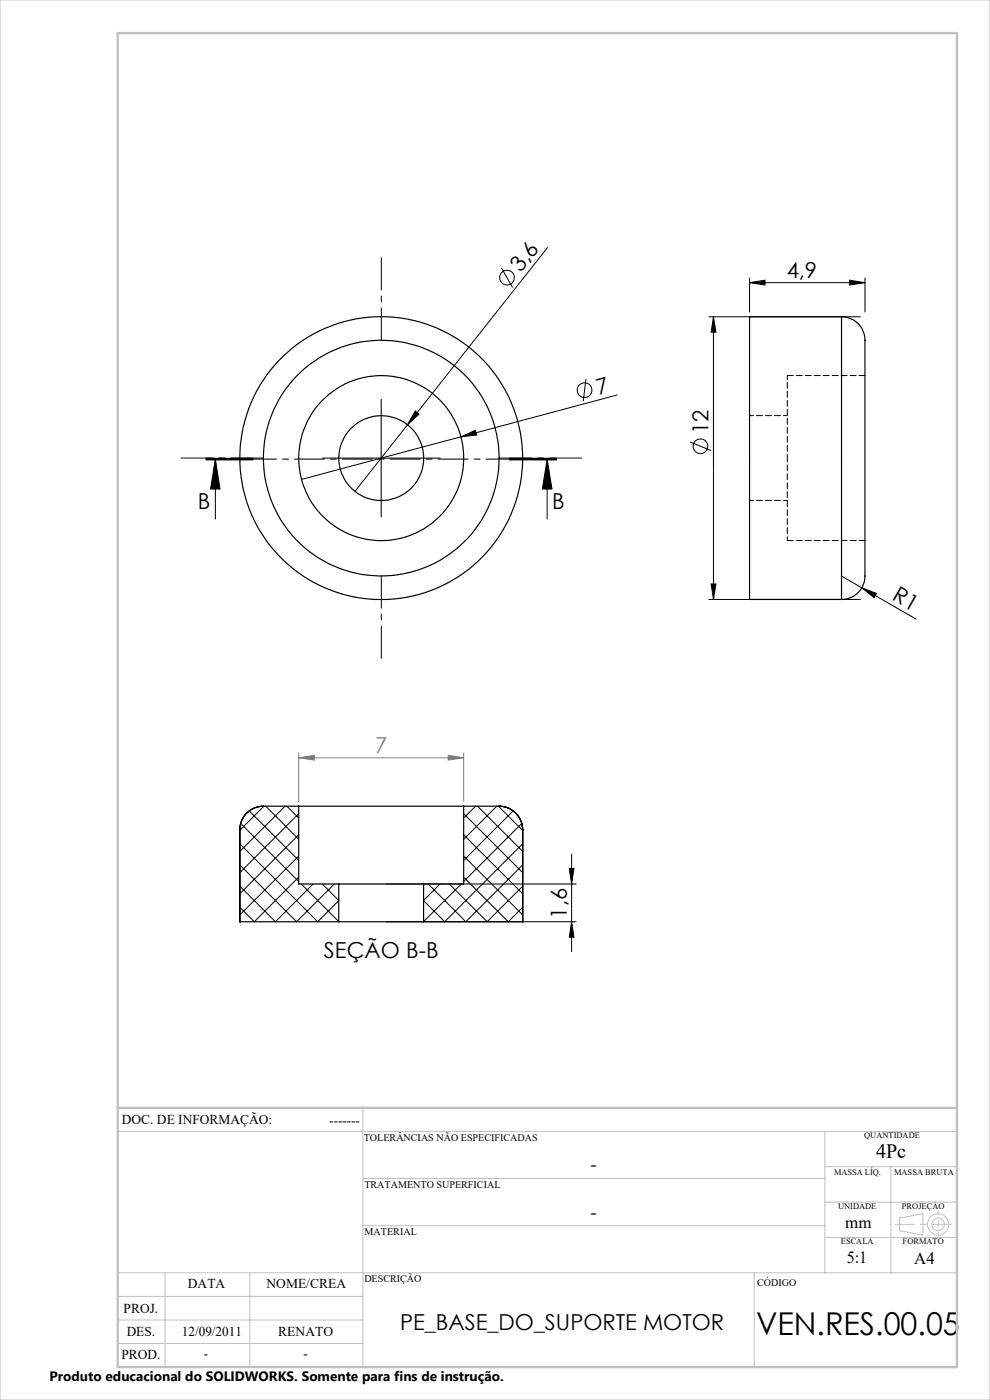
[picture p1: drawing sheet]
<svg xmlns="http://www.w3.org/2000/svg" width="210mm" height="297mm" viewBox="0 0 210 297" stroke-linecap="round" stroke-linejoin="round" font-family="sans-serif">
<g fill="none" stroke="#000" stroke-width=".21">
<path d="M106.4 56.8l2.3 4.2M116.1 52.5l-29.7 37.6M159 60l3.3-.6v1.1zM159 59v7.2M159 60h24.5M180.2 59.4l3.3 .6-3.3 .5zM183.5 59v7.2M150.4 67.2h32.1M151.3 67.2v60M151.3 67.2l.6 3.3h-1.1zM43.7 97.6h10zM43.7 97.4h10"/>
<path d="M43.7 97.2h10M45.7 97.4l1 6.3h-2zM45.7 97.4v12.7M68.4 97.2h25M80.9 84.7v25M86.4 90.1l-11.1 14.1M88.1 87.2l.8 .6-2.5 2.3zM97.8 92.7l3-1.4 .3 1zM108.1 97.4h10M108.1 97.2h10M108.1 97.6h10M116.1 97.4l1 6.3h-2.1z"/>
<path d="M116.1 97.4v12.7M124.3 80.4l-.6 4.7M131 83.8l-67 17.9M146.4 93.8l4.4 1.8M150.4 127.2h32.1M150.8 123.9h1.1l-.6 3.3zM178.5 122.2l4.3 2.5M182.8 124.7l3.1 1.2-.5 .9zM182.8 124.7l11.5 6.6M81.9 187.5h40.3M81.9 195.5h40.3M120.8 184.2h.9l-.5 3.3z"/>
<path d="M121.2 181.2v20.7M121.2 195.5l.5 3.3h-.9z"/>
<circle cx="107.5" cy="58.9" r="1.56"/>
<circle cx="124" cy="82.8" r="1.55"/>
<circle cx="148.6" cy="94.7" r="1.55"/>
</g>
<g fill="none" stroke="#c0c0c0" stroke-width=".21">
<path d="M0 0h210v297h-210zM77 235v55M25 240h178M77 250h98M175 240v30M175 255h28M175 247.5h28M189 247.5v22.5M190.8 258.4l5-.9v4.5l-5-.9zM25 275h52M25 270h178M35 270v20"/>
<path d="M53 270v20M77 260h98M160 270v20M175 262.5h28M25 285h52M25 280h52"/>
<circle cx="199" cy="259.7" r="1.34"/>
<circle cx="199" cy="259.7" r="2.25"/>
</g>
<path d="M63.4 159.7v10.3M98.4 159.7v10.3M63.4 160.8l3.3-.6v1.1zM63.4 160.8h35M95.1 160.2l3.3 .6-3.3 .5z" fill="none" stroke="#808080" stroke-width=".21"/>
<path d="M80.9 72.2v-17.5M55.9 97.2h-17.5M105.9 97.2h17.5M80.9 122.2v17.5" fill="none" stroke="#000" stroke-width=".21" stroke-dasharray="15.2 1.3 1.3 1.3" stroke-dashoffset="8.4"/>
<path d="M118.1 97.4h-74.4" fill="none" stroke="#000" stroke-width=".21" stroke-dasharray="6.3 1.3 1.3 1.3" stroke-dashoffset="1.5"/>
<path d="M201.8 259.7h-11.9" fill="none" stroke="#c0c0c0" stroke-width=".21" stroke-dasharray="15.2 1.3 1.3 1.3" stroke-dashoffset="11.2"/>
<path d="M199 256.9v5.4" fill="none" stroke="#c0c0c0" stroke-width=".21" stroke-dasharray="15.2 1.3 1.3 1.3" stroke-dashoffset="14.4"/>
<path d="M25 7h178v283h-178zM25 235h178" fill="none" stroke="#c0c0c0" stroke-width=".5"/>
<g fill="#000">
<path d="M88.1 87.2l.8 .6-2.5 2.3zM97.8 92.7l3-1.4 .3 1zM182.8 124.7l3.1 1.2-.5 .9z"/>
<path d="M180.2 59.4l3.3 .6-3.3 .5zM159 60l3.3-.6v1.1z"/>
<path d="M116.1 97.4l1 6.3h-2.1zM45.7 97.4l1 6.3h-2z"/>
<path d="M150.8 123.9h1.1l-.6 3.3zM151.3 67.2l.6 3.3h-1.1z"/>
<path d="M120.8 184.2h.9l-.5 3.3zM121.2 195.5l.5 3.3h-.9z"/>
</g>
<path d="M63.4 160.8l3.3-.6v1.1zM95.1 160.2l3.3 .6-3.3 .5z" fill="#808080"/>
<g fill="none" stroke="#000" stroke-width=".25">
<path d="M178.5 67.2a5.2 5.2 0 0 1 5 6.2v43.6a30 30 0 0 1-.3 6.8 5 5 0 0 1-4.7 3.4M178.5 67.2h-19.5v60h19.5M178.5 67.2v60M50.9 176h.1M50.9 176v19.5M55.9 171a5 5 0 0 0-5 5M55.9 171h7.5M63.4 171h35M63.4 171v16.5h8.5M98.4 171v16.5h-8.5M98.4 171h7.5M105.9 171a5 5 0 0 1 5 5"/>
<path d="M105.9 171a5.1 5.1 0 0 1 5 5M105.9 171h.1M110.9 176h.1M110.9 176v19.5M50.9 195.5h.1M50.9 195.5h21M71.9 187.5h18M71.9 195.5h18M71.9 187.5v8M89.9 195.5h21M89.9 187.5v8M110.9 195.5h.1"/>
<circle cx="80.9" cy="97.2" r="17.5"/>
<circle cx="80.9" cy="97.2" r="9"/>
<circle cx="80.9" cy="97.2" r="25"/>
<circle cx="80.9" cy="97.2" r="30"/>
</g>
<path d="M167 97.2v-17.5M167 114.7v-17.5" fill="none" stroke="#000" stroke-width=".21" stroke-dasharray="1.3 .6" stroke-dashoffset=".5"/>
<path d="M183.5 79.7h-16.5M167 114.7h16.5" fill="none" stroke="#000" stroke-width=".21" stroke-dasharray="1.3 .6"/>
<path d="M167 88.2h-8M159 106.2h8" fill="none" stroke="#000" stroke-width=".21" stroke-dasharray="1.3 .6" stroke-dashoffset=".4"/>
<path d="M178.5 67.2v30M178.5 97.2v30" fill="none" stroke="#000" stroke-width=".21" stroke-dasharray="1.3 .6" stroke-dashoffset="-.1"/>
<g fill="none" stroke="#000" stroke-width=".21">
<path d="M50.9 179l16.5 16.5 4.5-4.4M51 174.7l12.4 12.3M52.9 172l10.5 10.5M56 171l-5.1 5.1M56.4 171l7 7M60.5 171l-9.6 9.6M60.9 171l2.5 2.5M63.4 172.6l-12.5 12.5M63.4 177.1l-12.5 12.5M98.4 177.1l12.5 12.5M98.4 172.6l12.5 12.5M100.9 171l-2.5 2.5"/>
<path d="M101.3 171l9.6 9.6M105.4 171l-7 7M105.8 171l5.1 5.1M108.9 172l-10.5 10.5M110.7 174.7l-12.3 12.3M110.9 179l-16.6 16.5-4.4-4.4M50.9 183.5l12 12 8-8M63.4 181.6l-12.5 12.5M63.4 186.1l-9.5 9.4-3-3M63.9 187.5l8 8M66.4 187.5l-8 8-7.5-7.5M68.4 187.5l3.5 3.5"/>
<path d="M93.3 187.5l-3.4 3.5M95.3 187.5l8 8 7.6-7.5M97.9 187.5l-8 8M98.4 186.1l9.4 9.4 3.1-3M98.4 181.6l12.5 12.5M110.9 183.5l-12.1 12-8-8"/>
</g>
<text font-size="6.7" x="160.4" y="283.1">VEN.RES.00.05</text>
<g font-size="4.7">
<text x="110.5" y="57.9" transform="rotate(-52 110.5 57.9)">3,6</text>
<text x="166.9" y="58.9">4,9</text>
<text x="126.9" y="83.7" transform="rotate(-15 126.9 83.7)">7</text>
<text x="150.3" y="92.1" transform="rotate(-90 150.3 92.1)">12</text>
<text x="42" y="107.9">B</text>
<text x="117.2" y="107.9">B</text>
<text x="189" y="127.1" transform="rotate(30 189 127.1)">R1</text>
<text x="120.3" y="194.9" transform="rotate(-90 120.3 194.9)">1,6</text>
<text x="68.7" y="203.3">SEÇÃO B-B</text>
<text x="84.9" y="282.1">PE_BASE_DO_SUPORTE MOTOR</text>
</g>
<text font-size="4.7" fill="#808080" x="79.6" y="159.7">7</text>
<text font-size="4.3" x="185.8" y="245.8">4Pc</text>
<g font-size="4">
<text x="125.2" y="248.4">-</text>
<text x="125.2" y="258.6">-</text>
</g>
<g font-size="3.6">
<text x="179.3" y="260.6">mm</text>
<text x="179.6" y="267.9">5:1</text>
<text x="193.9" y="268.1">A4</text>
</g>
<g font-size="2.9">
<text x="25.9" y="238.4">DOC. DE INFORMAÇÃO:</text>
<text x="69.8" y="238.6">-------</text>
<text x="39.9" y="273.2">DATA</text>
<text x="56.5" y="273.2">NOME/CREA</text>
<text x="26.2" y="278.6">PROJ.</text>
<text x="26.9" y="283.4">DES.</text>
<text x="38.6" y="283.4">12/09/2011</text>
<text x="59" y="283.4">RENATO</text>
<text x="10.5" y="292.9">Produto educacional do SOLIDWORKS. Somente para fins de instrução.</text>
<text x="25.7" y="288.3">PROD.</text>
<text x="43.3" y="288">-</text>
<text x="64.4" y="288">-</text>
</g>
<g font-size="2.2">
<text x="77.2" y="242.1">TOLERÂNCIAS NÃO ESPECIFICADAS</text>
<text x="77.3" y="251.9">TRATAMENTO SUPERFICIAL</text>
<text x="77.3" y="261.9">MATERIAL</text>
<text x="77.3" y="272.1">DESCRIÇÃO</text>
<text x="160.6" y="272.8">CÓDIGO</text>
</g>
<g font-size="1.8">
<text x="183.3" y="241.4">QUANTIDADE</text>
<text x="176.9" y="249.2">MASSA LÍQ.</text>
<text x="189.7" y="249.2">MASSA BRUTA</text>
<text x="177.8" y="256.5">UNIDADE</text>
<text x="191.3" y="256.5">PROJEÇÃO</text>
<text x="178.4" y="264">ESCALA</text>
<text x="191.5" y="264">FORMATO</text>
</g>
</svg>
